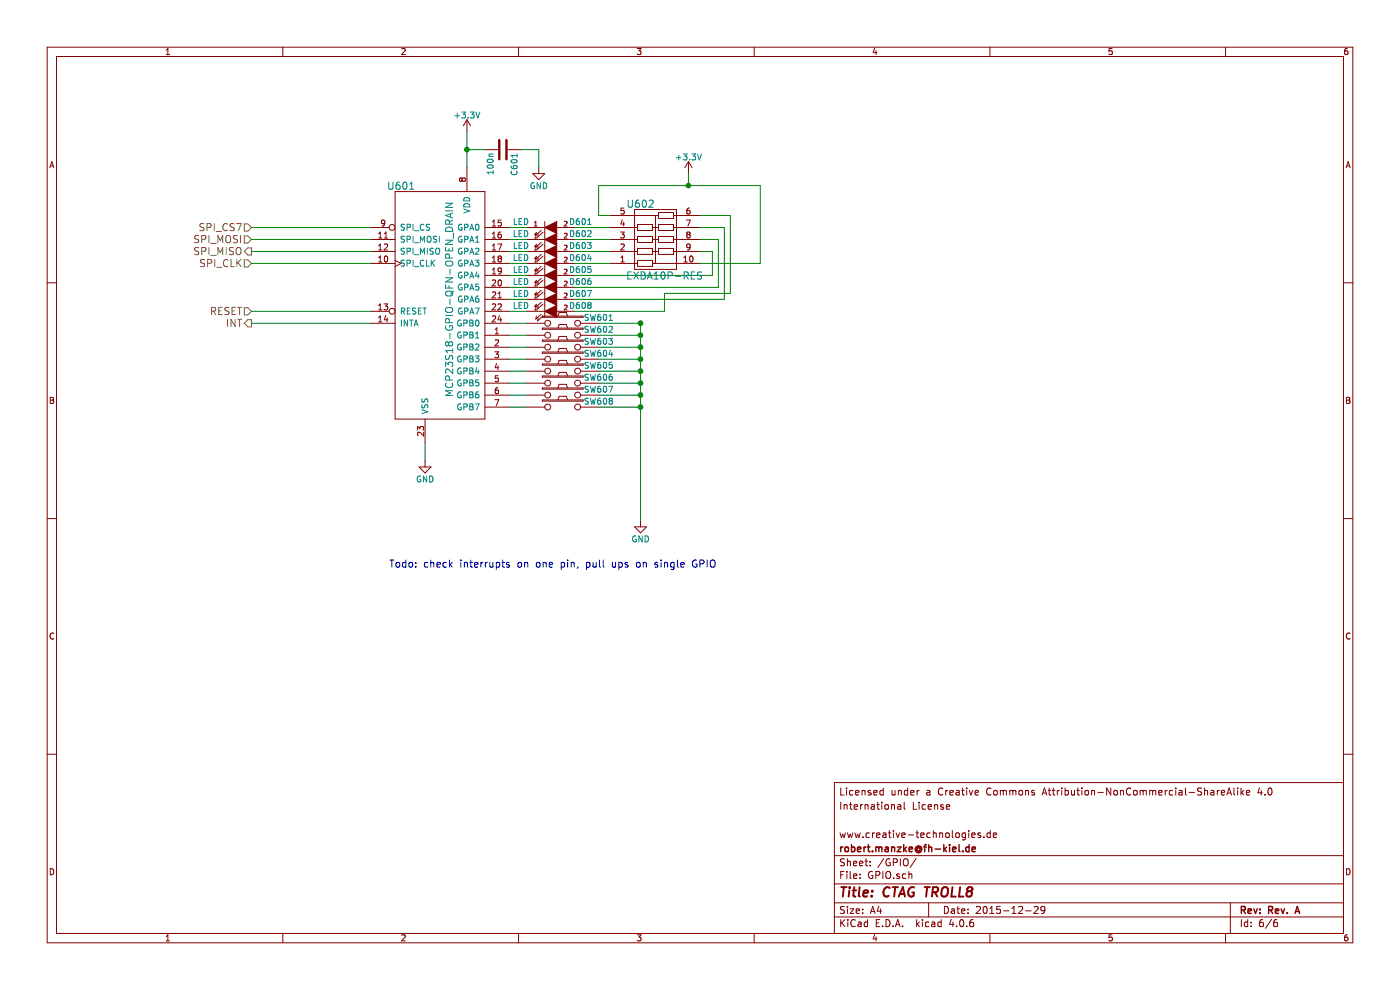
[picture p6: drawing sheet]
EESchema Schematic File Version 2
LIBS:troll-8-rescue
LIBS:power
LIBS:device
LIBS:transistors
LIBS:conn
LIBS:linear
LIBS:regul
LIBS:74xx
LIBS:cmos4000
LIBS:adc-dac
LIBS:memory
LIBS:xilinx
LIBS:microcontrollers
LIBS:dsp
LIBS:microchip
LIBS:analog_switches
LIBS:motorola
LIBS:texas
LIBS:intel
LIBS:audio
LIBS:interface
LIBS:digital-audio
LIBS:philips
LIBS:display
LIBS:cypress
LIBS:siliconi
LIBS:opto
LIBS:atmel
LIBS:contrib
LIBS:valves
LIBS:troll-8-lib
LIBS:ad1938-audio-card-lib
LIBS:arduino
LIBS:troll-8-cache
EELAYER 25 0
EELAYER END
$Descr A4 11693 8268
encoding utf-8
Sheet 6 6
Title "CTAG TROLL8"
Date "2015-12-29"
Rev "Rev. A"
Comp "robert.manzke@fh-kiel.de"
Comment1 "www.creative-technologies.de"
Comment2 ""
Comment3 "International License"
Comment4 "Licensed under a Creative Commons Attribution-NonCommercial-ShareAlike 4.0 "
$EndDescr
$Comp
L LED-RESCUE-troll-8 D601
U 1 1
P 4600 1900
AR Path="/56816C8A" Ref="D601"  Part="1" 
AR Path="/56815DD7/56816C8A" Ref="D601"  Part="1" 
F 0 "D601" H 4850 1950 50  0000 C CNN
F 1 "LED" H 4350 1950 50  0000 C CNN
F 2 "LEDs:LED-0603" H 4600 1900 50  0001 C CNN
F 3 "" H 4600 1900 50  0000 C CNN
	1    4600 1900
	1    0    0    -1  
$EndComp
$Comp
L LED-RESCUE-troll-8 D602
U 1 1
P 4600 2000
AR Path="/56816D1C" Ref="D602"  Part="1" 
AR Path="/56815DD7/56816D1C" Ref="D602"  Part="1" 
F 0 "D602" H 4850 2050 50  0000 C CNN
F 1 "LED" H 4350 2050 50  0000 C CNN
F 2 "LEDs:LED-0603" H 4600 2000 50  0001 C CNN
F 3 "" H 4600 2000 50  0000 C CNN
	1    4600 2000
	1    0    0    -1  
$EndComp
$Comp
L LED-RESCUE-troll-8 D603
U 1 1
P 4600 2100
AR Path="/56816D38" Ref="D603"  Part="1" 
AR Path="/56815DD7/56816D38" Ref="D603"  Part="1" 
F 0 "D603" H 4850 2150 50  0000 C CNN
F 1 "LED" H 4350 2150 50  0000 C CNN
F 2 "LEDs:LED-0603" H 4600 2100 50  0001 C CNN
F 3 "" H 4600 2100 50  0000 C CNN
	1    4600 2100
	1    0    0    -1  
$EndComp
$Comp
L LED-RESCUE-troll-8 D604
U 1 1
P 4600 2200
AR Path="/56816D59" Ref="D604"  Part="1" 
AR Path="/56815DD7/56816D59" Ref="D604"  Part="1" 
F 0 "D604" H 4850 2250 50  0000 C CNN
F 1 "LED" H 4350 2250 50  0000 C CNN
F 2 "LEDs:LED-0603" H 4600 2200 50  0001 C CNN
F 3 "" H 4600 2200 50  0000 C CNN
	1    4600 2200
	1    0    0    -1  
$EndComp
$Comp
L LED-RESCUE-troll-8 D605
U 1 1
P 4600 2300
AR Path="/56816D7B" Ref="D605"  Part="1" 
AR Path="/56815DD7/56816D7B" Ref="D605"  Part="1" 
F 0 "D605" H 4850 2350 50  0000 C CNN
F 1 "LED" H 4350 2350 50  0000 C CNN
F 2 "LEDs:LED-0603" H 4600 2300 50  0001 C CNN
F 3 "" H 4600 2300 50  0000 C CNN
	1    4600 2300
	1    0    0    -1  
$EndComp
$Comp
L LED-RESCUE-troll-8 D606
U 1 1
P 4600 2400
AR Path="/56816DA0" Ref="D606"  Part="1" 
AR Path="/56815DD7/56816DA0" Ref="D606"  Part="1" 
F 0 "D606" H 4850 2450 50  0000 C CNN
F 1 "LED" H 4350 2450 50  0000 C CNN
F 2 "LEDs:LED-0603" H 4600 2400 50  0001 C CNN
F 3 "" H 4600 2400 50  0000 C CNN
	1    4600 2400
	1    0    0    -1  
$EndComp
$Comp
L LED-RESCUE-troll-8 D607
U 1 1
P 4600 2500
AR Path="/56816DC8" Ref="D607"  Part="1" 
AR Path="/56815DD7/56816DC8" Ref="D607"  Part="1" 
F 0 "D607" H 4850 2550 50  0000 C CNN
F 1 "LED" H 4350 2550 50  0000 C CNN
F 2 "LEDs:LED-0603" H 4600 2500 50  0001 C CNN
F 3 "" H 4600 2500 50  0000 C CNN
	1    4600 2500
	1    0    0    -1  
$EndComp
$Comp
L LED-RESCUE-troll-8 D608
U 1 1
P 4600 2600
AR Path="/56816DF7" Ref="D608"  Part="1" 
AR Path="/56815DD7/56816DF7" Ref="D608"  Part="1" 
F 0 "D608" H 4850 2650 50  0000 C CNN
F 1 "LED" H 4350 2650 50  0000 C CNN
F 2 "LEDs:LED-0603" H 4600 2600 50  0001 C CNN
F 3 "" H 4600 2600 50  0000 C CNN
	1    4600 2600
	1    0    0    -1  
$EndComp
Wire Wire Line
	4800 1900 5100 1900
Wire Wire Line
	5100 2000 4800 2000
Wire Wire Line
	4800 2100 5100 2100
Wire Wire Line
	5100 2200 4800 2200
Wire Wire Line
	4800 2300 5950 2300
Wire Wire Line
	4800 2400 6000 2400
Wire Wire Line
	4800 2500 6050 2500
Wire Wire Line
	4800 2600 5550 2600
$Comp
L +3.3V #PWR040
U 1 1
P 3900 1100
F 0 "#PWR040" H 3900 950 50  0001 C CNN
F 1 "+3.3V" H 3900 1240 50  0000 C CNN
F 2 "" H 3900 1100 50  0000 C CNN
F 3 "" H 3900 1100 50  0000 C CNN
	1    3900 1100
	1    0    0    -1  
$EndComp
Wire Wire Line
	3900 1100 3900 1400
$Comp
L C C601
U 1 1
P 4200 1250
F 0 "C601" H 4225 1350 50  0000 L CNN
F 1 "100n" H 4225 1150 50  0000 L CNN
F 2 "Capacitors_SMD:C_0603_HandSoldering" H 4238 1100 50  0001 C CNN
F 3 "" H 4200 1250 50  0000 C CNN
	1    4200 1250
	0    1    1    0   
$EndComp
Wire Wire Line
	4050 1250 3900 1250
Connection ~ 3900 1250
$Comp
L GND #PWR041
U 1 1
P 4500 1400
F 0 "#PWR041" H 4500 1150 50  0001 C CNN
F 1 "GND" H 4500 1250 50  0000 C CNN
F 2 "" H 4500 1400 50  0000 C CNN
F 3 "" H 4500 1400 50  0000 C CNN
	1    4500 1400
	1    0    0    -1  
$EndComp
Wire Wire Line
	4350 1250 4500 1250
Wire Wire Line
	4500 1250 4500 1400
$Comp
L +3.3V #PWR042
U 1 1
P 5750 1450
F 0 "#PWR042" H 5750 1300 50  0001 C CNN
F 1 "+3.3V" H 5750 1590 50  0000 C CNN
F 2 "" H 5750 1450 50  0000 C CNN
F 3 "" H 5750 1450 50  0000 C CNN
	1    5750 1450
	1    0    0    -1  
$EndComp
Wire Wire Line
	5000 1550 6350 1550
Wire Wire Line
	5000 1550 5000 1800
Wire Wire Line
	5000 1800 5100 1800
Connection ~ 5750 1550
Wire Wire Line
	4250 1900 4400 1900
Wire Wire Line
	4250 2000 4400 2000
Wire Wire Line
	4400 2100 4250 2100
Wire Wire Line
	4250 2200 4400 2200
Wire Wire Line
	4400 2300 4250 2300
Wire Wire Line
	4250 2400 4400 2400
Wire Wire Line
	4400 2500 4250 2500
Wire Wire Line
	4250 2600 4400 2600
Wire Wire Line
	4400 2700 4250 2700
Wire Wire Line
	4400 2800 4250 2800
Wire Wire Line
	4250 2900 4400 2900
Wire Wire Line
	4400 3000 4250 3000
Wire Wire Line
	4250 3100 4400 3100
Wire Wire Line
	4400 3200 4250 3200
Wire Wire Line
	4250 3300 4400 3300
Wire Wire Line
	4400 3400 4250 3400
$Comp
L GND #PWR043
U 1 1
P 3550 3850
F 0 "#PWR043" H 3550 3600 50  0001 C CNN
F 1 "GND" H 3550 3700 50  0000 C CNN
F 2 "" H 3550 3850 50  0000 C CNN
F 3 "" H 3550 3850 50  0000 C CNN
	1    3550 3850
	1    0    0    -1  
$EndComp
Wire Wire Line
	3550 3850 3550 3700
$Comp
L SW_PUSH SW601
U 1 1
P 4700 2700
F 0 "SW601" H 5000 2750 50  0000 C CNN
F 1 "SW_PUSH" H 4700 2620 50  0001 C CNN
F 2 "troll-8-footprints:TE-147873-1-Pushbutton" H 4700 2700 50  0001 C CNN
F 3 "" H 4700 2700 50  0000 C CNN
	1    4700 2700
	1    0    0    -1  
$EndComp
$Comp
L SW_PUSH SW602
U 1 1
P 4700 2800
F 0 "SW602" H 5000 2850 50  0000 C CNN
F 1 "SW_PUSH" H 4700 2720 50  0001 C CNN
F 2 "troll-8-footprints:TE-147873-1-Pushbutton" H 4700 2800 50  0001 C CNN
F 3 "" H 4700 2800 50  0000 C CNN
	1    4700 2800
	1    0    0    -1  
$EndComp
$Comp
L SW_PUSH SW603
U 1 1
P 4700 2900
F 0 "SW603" H 5000 2950 50  0000 C CNN
F 1 "SW_PUSH" H 4700 2820 50  0001 C CNN
F 2 "troll-8-footprints:TE-147873-1-Pushbutton" H 4700 2900 50  0001 C CNN
F 3 "" H 4700 2900 50  0000 C CNN
	1    4700 2900
	1    0    0    -1  
$EndComp
$Comp
L SW_PUSH SW604
U 1 1
P 4700 3000
F 0 "SW604" H 5000 3050 50  0000 C CNN
F 1 "SW_PUSH" H 4700 2920 50  0001 C CNN
F 2 "troll-8-footprints:TE-147873-1-Pushbutton" H 4700 3000 50  0001 C CNN
F 3 "" H 4700 3000 50  0000 C CNN
	1    4700 3000
	1    0    0    -1  
$EndComp
$Comp
L SW_PUSH SW605
U 1 1
P 4700 3100
F 0 "SW605" H 5000 3150 50  0000 C CNN
F 1 "SW_PUSH" H 4700 3020 50  0001 C CNN
F 2 "troll-8-footprints:TE-147873-1-Pushbutton" H 4700 3100 50  0001 C CNN
F 3 "" H 4700 3100 50  0000 C CNN
	1    4700 3100
	1    0    0    -1  
$EndComp
$Comp
L SW_PUSH SW606
U 1 1
P 4700 3200
F 0 "SW606" H 5000 3250 50  0000 C CNN
F 1 "SW_PUSH" H 4700 3120 50  0001 C CNN
F 2 "troll-8-footprints:TE-147873-1-Pushbutton" H 4700 3200 50  0001 C CNN
F 3 "" H 4700 3200 50  0000 C CNN
	1    4700 3200
	1    0    0    -1  
$EndComp
$Comp
L SW_PUSH SW607
U 1 1
P 4700 3300
F 0 "SW607" H 5000 3350 50  0000 C CNN
F 1 "SW_PUSH" H 4700 3220 50  0001 C CNN
F 2 "troll-8-footprints:TE-147873-1-Pushbutton" H 4700 3300 50  0001 C CNN
F 3 "" H 4700 3300 50  0000 C CNN
	1    4700 3300
	1    0    0    -1  
$EndComp
$Comp
L SW_PUSH SW608
U 1 1
P 4700 3400
F 0 "SW608" H 5000 3450 50  0000 C CNN
F 1 "SW_PUSH" H 4700 3320 50  0001 C CNN
F 2 "troll-8-footprints:TE-147873-1-Pushbutton" H 4700 3400 50  0001 C CNN
F 3 "" H 4700 3400 50  0000 C CNN
	1    4700 3400
	1    0    0    -1  
$EndComp
Wire Wire Line
	5350 2700 5000 2700
Connection ~ 5350 2700
Wire Wire Line
	5000 3300 5350 3300
Connection ~ 5350 3300
Wire Wire Line
	5000 3200 5350 3200
Connection ~ 5350 3200
Wire Wire Line
	5000 3100 5350 3100
Connection ~ 5350 3100
Wire Wire Line
	5000 3000 5350 3000
Connection ~ 5350 3000
Wire Wire Line
	5000 2900 5350 2900
Connection ~ 5350 2900
Wire Wire Line
	5000 2800 5350 2800
Connection ~ 5350 2800
Text HLabel 2100 1900 0    60   Input ~ 0
SPI_CS7
Wire Wire Line
	2100 1900 3100 1900
Text HLabel 2100 2000 0    60   Input ~ 0
SPI_MOSI
Text HLabel 2100 2100 0    60   Output ~ 0
SPI_MISO
Text HLabel 2100 2200 0    60   Input ~ 0
SPI_CLK
Wire Wire Line
	3100 2200 2100 2200
Text HLabel 2100 2600 0    60   Input ~ 0
RESET
Wire Wire Line
	2100 2600 3100 2600
Wire Wire Line
	5350 4350 5350 2700
$Comp
L EXBA10P-RES U602
U 1 1
P 5300 2250
F 0 "U602" H 5350 2800 60  0000 C CNN
F 1 "EXBA10P-RES" H 5550 2200 60  0000 C CNN
F 2 "troll-8-footprints:EXBA10P" V 5300 2300 60  0001 C CNN
F 3 "" V 5300 2300 60  0000 C CNN
	1    5300 2250
	1    0    0    -1  
$EndComp
Wire Wire Line
	5950 2300 5950 2100
Wire Wire Line
	5950 2100 5850 2100
Wire Wire Line
	6000 2400 6000 2000
Wire Wire Line
	6000 2000 5850 2000
Wire Wire Line
	6050 2500 6050 1900
Wire Wire Line
	6050 1900 5850 1900
Wire Wire Line
	5550 2600 5550 2450
Wire Wire Line
	5550 2450 6100 2450
Wire Wire Line
	6100 2450 6100 1800
Wire Wire Line
	6100 1800 5850 1800
Wire Wire Line
	5750 1450 5750 1550
Wire Wire Line
	6350 1550 6350 2200
Wire Wire Line
	6350 2200 5850 2200
Wire Wire Line
	2100 2100 3100 2100
Wire Wire Line
	2100 2000 3100 2000
Text Notes 3250 4750 0    60   ~ 0
Todo: check interrupts on one pin, pull ups on single GPIO\n
Text HLabel 2100 2700 0    60   Output ~ 0
INT
Wire Wire Line
	3100 2700 2100 2700
Wire Wire Line
	5000 3400 5350 3400
Connection ~ 5350 3400
$Comp
L GND #PWR044
U 1 1
P 5350 4350
F 0 "#PWR044" H 5350 4100 50  0001 C CNN
F 1 "GND" H 5350 4200 50  0000 C CNN
F 2 "" H 5350 4350 50  0000 C CNN
F 3 "" H 5350 4350 50  0000 C CNN
	1    5350 4350
	1    0    0    -1  
$EndComp
$Comp
L MCP23S18-GPIO-QFN-OPEN_DRAIN U601
U 1 1
P 3300 1600
F 0 "U601" H 3350 1650 60  0000 C CNN
F 1 "MCP23S18-GPIO-QFN-OPEN_DRAIN" V 3750 700 60  0000 C CNN
F 2 "Housings_DFN_QFN:QFN-24-1EP_4x4mm_Pitch0.5mm" H 3650 200 60  0001 C CNN
F 3 "" H 3650 200 60  0000 C CNN
	1    3300 1600
	1    0    0    -1  
$EndComp
$EndSCHEMATC
